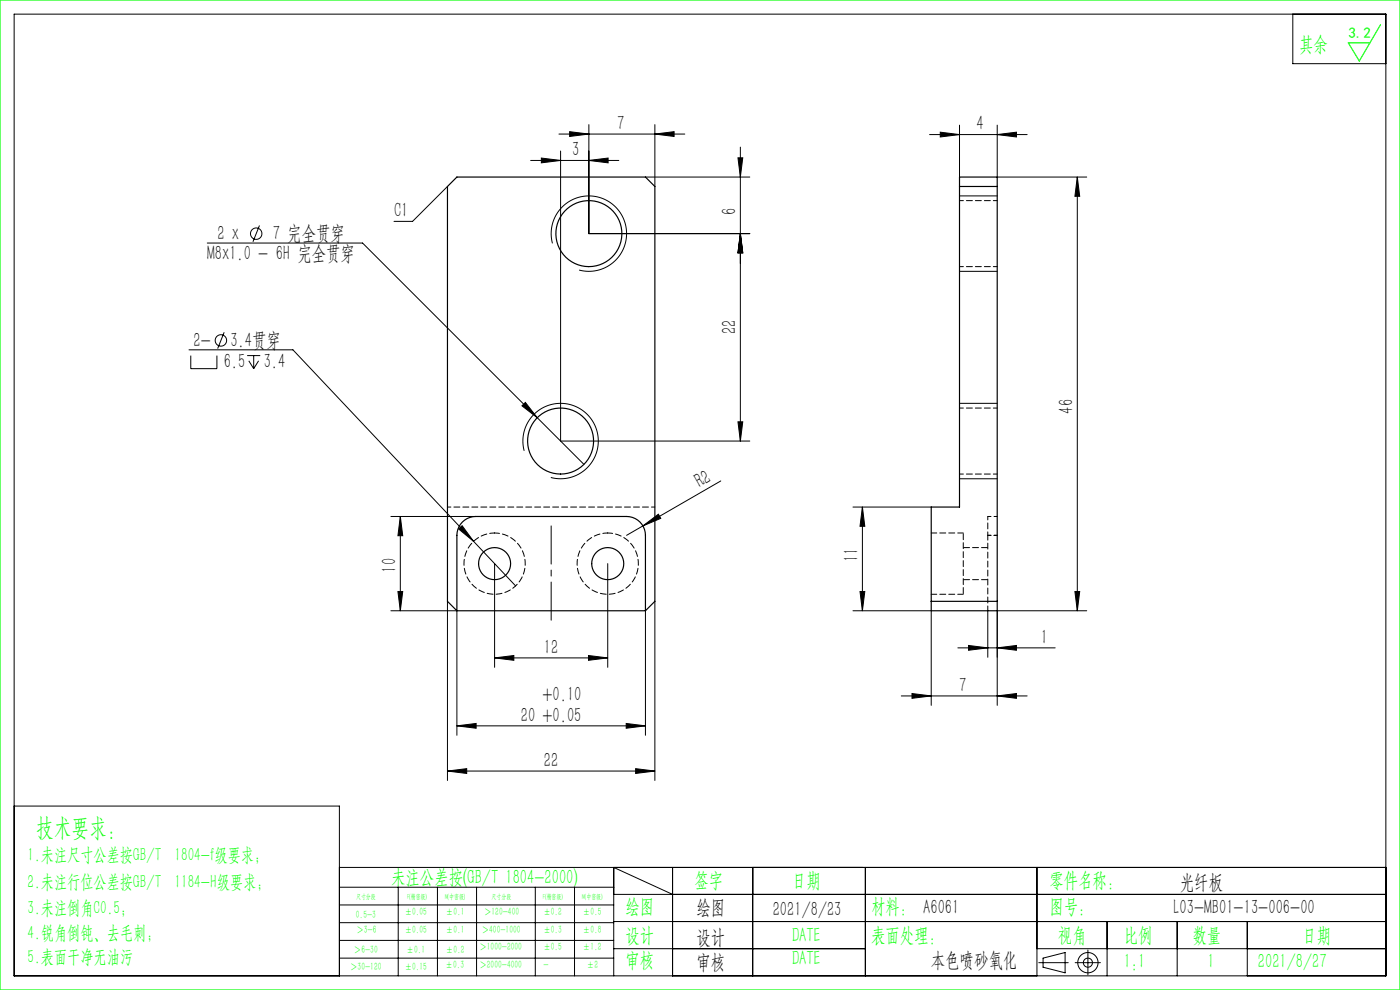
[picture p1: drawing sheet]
<svg xmlns="http://www.w3.org/2000/svg" width="297mm" height="210mm" viewBox="0 0 297 210" stroke-linecap="round" stroke-linejoin="round" font-family="sans-serif">
<g fill="none" stroke="#000" stroke-width=".21">
<path d="M3 3h291v204h-291zM274.3 3v10.5h19.7M94.9 39.6l-7.4 7.4h-3.9M112.6 34h18.7M114.8 33.5l4.1 .5-4.1 .5zM118.6 28.4h26.7M118.9 32v61.6h40.2M120.8 27.9l4.1 .5-4.1 .5zM124.9 34l4.1-.5v1zM124.9 26.4v23.2h34.2M136.9 37.6h22.2M138.9 28.4l4.1-.5v1z"/>
<path d="M138.9 26.4v13.2M156.6 33.5h1l-.5 4.1zM157.1 31.2v62.4M197.2 28.5h20.7M199.5 28l4.1 .5-4.1 .6zM203.6 26.5v11.1M211.6 28.5l4-.5v1.1zM211.6 26.5v11.1h18.9M228.5 37.6v92M228.5 37.6l.6 4h-1.1zM44 51.6h32.9l37.1 37M55 47.8l-1.3 3.5"/>
<path d="M117.2 51.6a8 8 0 0 1 7-10 8 8 0 0 1 8.7 8.7 8 8 0 0 1-10 7M157.1 49.6l.5 4h-1zM203.6 57.6h8M203.6 41.6h8M40.1 74.2h22l38.4 40.6M40.5 75.4v2.8h5.5v-2.8M47.6 70.5l-1.4 3.4M52.4 75.4h2.8M52.8 76.5l1 1.7M53.8 75.4v2.8M54.9 76.5l-1.1 1.7M110.7 86.1l.7-.7 2.6 3.2z"/>
<path d="M111.2 95.6a8 8 0 0 1 7-10 8 8 0 0 1 8.7 8.7 8 8 0 0 1-10 7M114 88.6l9.9 9.9M156.6 89.5h1l-.5 4.1zM203.6 85.6h8M82.9 109.6h18M84.9 109.6l.5 4h-1zM84.9 109.6v20M97.3 112.2l.7-.7 2.5 3.3zM100.5 114.8l8.9 9.5M104.9 119.6v22M128.9 119.6v22M136.4 111.6l3.3-2.5 .5 .9z"/>
<path d="M152.9 102l-20 11.6M181 107.6h16.6M183 107.6v22M183 107.6l.5 4h-1.1zM203.6 101.6h8M82.9 129.6h14v26.4M84.4 125.5h1l-.5 4.1zM94.9 127.6v38M104.9 139.6l4.1-.6v1.1zM104.9 139.6h24M124.8 139l4.1 .6-4.1 .5zM136.9 129.6v26.4"/>
<path d="M138.9 127.6v38M181 129.6h16.6v20M182.4 125.5h1.1l-.5 4.1zM203.2 137.4h20.7M205.5 136.9l4.1 .5-4.1 .5zM209.6 129.6v9.8M211.6 137.4l4-.5v1zM228 125.5h1.1l-.6 4.1zM230.5 129.6h-18.9v20M96.9 154l4.1-.5v1zM96.9 154h40M132.8 153.5l4.1 .5-4.1 .5z"/>
<path d="M191.2 147.6h26.7M193.5 147.1l4.1 .5-4.1 .5zM211.6 147.6l4-.5v1zM3 171h69v36M94.9 163.6l4.1-.6v1.1zM94.9 163.6h44M134.8 163l4.1 .6-4.1 .5zM72 184h222M72 188.2h58.2M72 192h58.2M72 195.7h58.2M72 199.5h58.2"/>
<path d="M84.5 188.2v18.8M92.8 188.2v18.8M101.1 188.2v18.8M113.6 188.2v18.8M121.9 188.2v18.8M130.2 189.7h163.8M130.2 195.5h163.8M142.7 189.7l-12.5-5.7v23M142.7 184v23M159.7 184v23M183.6 184v23M220 184v23"/>
<path d="M234.9 195.5v11.5M249.7 195.5v11.5M264.6 195.5v11.5M72 203.2h58.2M130.2 201.2h53.4M220 201.2h74M220.4 204.2h6.2M221.3 203.2l4.7-1.1v4.3l-4.7-1.2zM228.1 204.2h5.3M230.8 201.5v5.3"/>
<circle cx="54.4" cy="49.6" r="1.21"/>
<circle cx="46.9" cy="72.2" r="1.21"/>
<circle cx="230.8" cy="204.2" r="2.15"/>
<circle cx="230.8" cy="204.2" r=".96"/>
</g>
<path d="M116.9 131.6v-20" fill="none" stroke="#000" stroke-width=".21" stroke-dasharray="30.5 1.3 1.3 1.3" stroke-dashoffset="22.4"/>
<path d="M0 0h297v210h-297zM292.9 5.2l-4.5 7.7-2.4-3.8h4.6" fill="none" stroke="#0f0" stroke-width=".25"/>
<g fill="#000">
<path d="M136.4 111.6l3.3-2.5 .5 .9z"/>
<path d="M138.9 28.4l4.1-.5v1zM120.8 27.9l4.1 .5-4.1 .5zM124.9 34l4.1-.5v1zM114.8 33.5l4.1 .5-4.1 .5zM211.6 147.6l4-.5v1zM193.5 147.1l4.1 .5-4.1 .5z"/>
<path d="M157.1 49.6l.5 4h-1zM156.6 33.5h1l-.5 4.1zM156.6 89.5h1l-.5 4.1zM157.1 49.6l.5 4h-1zM228 125.5h1.1l-.6 4.1zM228.5 37.6l.6 4h-1.1z"/>
<path d="M84.9 109.6l.5 4h-1zM84.4 125.5h1l-.5 4.1z"/>
<path d="M182.4 125.5h1.1l-.5 4.1zM183 107.6l.5 4h-1.1z"/>
<path d="M96.9 154l4.1-.5v1zM132.8 153.5l4.1 .5-4.1 .5z"/>
<path d="M94.9 163.6l4.1-.6v1.1zM134.8 163l4.1 .6-4.1 .5zM104.9 139.6l4.1-.6v1.1zM124.8 139l4.1 .6-4.1 .5zM97.3 112.2l3.2 2.6-2.5-3.3zM110.7 86.1l3.3 2.5-2.6-3.2zM199.5 28l4.1 .5-4.1 .6zM211.6 28.5l4-.5v1.1zM205.5 136.9l4.1 .5-4.1 .5zM211.6 137.4l4-.5v1z"/>
</g>
<g fill="none" stroke="#000" stroke-width=".25">
<path d="M203.6 37.6h8v92h-14v-22h6zM203.6 39.6h8M96.9 129.6v-16a4 4 0 0 1 4-4h32a4 4 0 0 1 4 4v16M96.9 129.6l-2-2v-88l2-2h40l2 2v88l-2 2M96.9 129.6h40M197.6 127.6h14"/>
<circle cx="124.9" cy="49.6" r="7"/>
<circle cx="118.9" cy="93.6" r="7"/>
<circle cx="104.9" cy="119.6" r="3.4"/>
<circle cx="128.9" cy="119.6" r="3.4"/>
</g>
<path d="M104.9 113.1a6.5 6.5 0 0 1 5.8 9.5 6.5 6.5 0 0 1-11.1 .6 6.5 6.5 0 0 1 4.6-10.1h.7M128.9 113.1a6.5 6.5 0 0 1 5.8 9.5 6.5 6.5 0 0 1-11.1 .6 6.5 6.5 0 0 1 4.6-10.1h.7" fill="none" stroke="#000" stroke-width=".21" stroke-dasharray="1.3 .6" stroke-dashoffset=".2"/>
<path d="M94.9 107.6h44M209.6 109.6v4" fill="none" stroke="#000" stroke-width=".21" stroke-dasharray="1.3 .6" stroke-dashoffset=".5"/>
<path d="M209.6 113.6v16" fill="none" stroke="#000" stroke-width=".21" stroke-dasharray="1.3 .6" stroke-dashoffset=".3"/>
<path d="M209.6 109.6h2M209.6 113.6h2" fill="none" stroke="#000" stroke-width=".21" stroke-dasharray="1.3 .6" stroke-dashoffset=".6"/>
<path d="M209.6 116.2h-5.2M204.4 126.1v-13M204.4 123h5.2" fill="none" stroke="#000" stroke-width=".21" stroke-dasharray="1.3 .6" stroke-dashoffset="-.1"/>
<path d="M204.4 113.1h-6.8M197.6 126.1h6.8" fill="none" stroke="#000" stroke-width=".21" stroke-dasharray="1.3 .6" stroke-dashoffset=".1"/>
<path d="M203.6 56.6h8M211.6 42.6h-8M211.6 86.6h-8M203.6 100.6h8" fill="none" stroke="#000" stroke-width=".21" stroke-dasharray="1.3 .6" stroke-dashoffset=".4"/>
<text font-size="5.4" fill="#0f0" x="7.7" y="177.2">技术要求：</text>
<g font-size="4.4" fill="#0f0">
<text x="275.6" y="10.8">其余</text>
<text x="83" y="187.5">未注公差按(GB/T 1804-2000)</text>
<text x="147.3" y="188">签字</text>
<text x="168" y="188">日期</text>
<text x="222.6" y="188">零件名称：</text>
<text x="132.7" y="193.6">绘图</text>
<text x="184.8" y="193.6">材料： A6061</text>
<text x="222.6" y="193.6">图号：</text>
<text x="132.7" y="199.8">设计</text>
<text x="168" y="199.8">DATE</text>
<text x="184.8" y="199.8">表面处理：</text>
<text x="224.4" y="199.8">视角</text>
<text x="238.4" y="199.8">比例</text>
<text x="253" y="199.8">数量</text>
<text x="276.3" y="199.8">日期</text>
<text x="132.7" y="205.1">审核</text>
<text x="168" y="204.6">DATE</text>
<text x="238.4" y="205.3">1:1</text>
<text x="256.2" y="205.3">1</text>
<text x="266.9" y="205.3">2021/8/27</text>
</g>
<g font-size="4.4">
<text x="130.9" y="27.6">7</text>
<text x="207.2" y="27.7">4</text>
<text x="121.4" y="33.2">3</text>
<text x="83.6" y="46.1">C1</text>
<text x="156.2" y="45.6" transform="rotate(-90 156.2 45.6)">6</text>
<text x="46.1" y="50.9">2 x</text>
<text x="57.9" y="50.9">7 完全贯穿</text>
<text x="44" y="55.2">M8x1.0 - 6H 完全贯穿</text>
<text x="156.2" y="70.9" transform="rotate(-90 156.2 70.9)">22</text>
<text x="41.1" y="73.5">2-</text>
<text x="48.9" y="73.5">3.4贯穿</text>
<text x="47.5" y="78">6.5</text>
<text x="56" y="78">3.4</text>
<text x="227.7" y="87.7" transform="rotate(-90 227.7 87.7)">46</text>
<text x="148.5" y="103.6" transform="rotate(-30 148.5 103.6)">R2</text>
<text x="182.1" y="119.3" transform="rotate(-90 182.1 119.3)">11</text>
<text x="84.1" y="121.5" transform="rotate(-90 84.1 121.5)">10</text>
<text x="220.8" y="136.6">1</text>
<text x="115.4" y="138.7">12</text>
<text x="115.1" y="148.7">+0.10</text>
<text x="203.5" y="146.8">7</text>
<text x="110.5" y="153.1">20 +0.05</text>
<text x="115.4" y="162.7">22</text>
<text x="250.3" y="188.6">光纤板</text>
<text x="147.8" y="194">绘图</text>
<text x="163.9" y="194.3">2021/8/23</text>
<text x="249" y="194">L03-MB01-13-006-00</text>
<text x="147.8" y="200.2">设计</text>
<text x="147.8" y="205.5">审核</text>
<text x="197.5" y="205">本色喷砂氧化</text>
</g>
<g font-size="4" fill="#0f0">
<text x="5.9" y="182.6">1.未注尺寸公差按GB/T 1804-f级要求；</text>
<text x="5.9" y="188.4">2.未注行位公差按GB/T 1184-H级要求；</text>
<text x="5.9" y="193.9">3.未注倒角C0.5；</text>
<text x="5.9" y="199.2">4.锐角倒钝、去毛刺；</text>
<text x="5.9" y="204.2">5.表面干净无油污</text>
</g>
<text font-size="3.2" fill="#0f0" x="286.1" y="8">3.2</text>
<g font-size="2.3" fill="#0f0">
<text x="75.5" y="194.7">0.5-3</text>
<text x="75.6" y="198">＞3-6</text>
<text x="85.9" y="194.2">±0.05</text>
<text x="85.9" y="198">±0.05</text>
<text x="94.6" y="194.2">±0.1</text>
<text x="94.6" y="198">±0.1</text>
<text x="102.2" y="198">＞400-1000</text>
<text x="102.7" y="194.2">＞120-400</text>
<text x="115.3" y="194.2">±0.2</text>
<text x="115.3" y="198">±0.3</text>
<text x="123.7" y="194.2">±0.5</text>
<text x="123.7" y="198">±0.8</text>
<text x="75.1" y="202.2">＞6-30</text>
<text x="86.3" y="202.2">±0.1</text>
<text x="94.6" y="202.2">±0.2</text>
<text x="101.7" y="201.6">＞1000-2000</text>
<text x="115.3" y="201.6">±0.5</text>
<text x="123.7" y="201.6">±1.2</text>
<text x="74.3" y="205.8">＞30-120</text>
<text x="85.9" y="205.8">±0.15</text>
<text x="94.5" y="205.4">±0.3</text>
<text x="101.7" y="205.4">＞2000-4000</text>
<text x="115.3" y="205.4">-</text>
<text x="124.5" y="205.4">±2</text>
</g>
<g font-size="1.5" fill="#0f0">
<text x="75.5" y="190.6">尺寸分段</text>
<text x="86.4" y="190.6">F(精密级)</text>
<text x="94.4" y="190.6">M(中密级)</text>
<text x="104.3" y="190.6">尺寸分段</text>
<text x="115.2" y="190.6">F(精密级)</text>
<text x="123.5" y="190.6">M(中密级)</text>
</g>
</svg>
